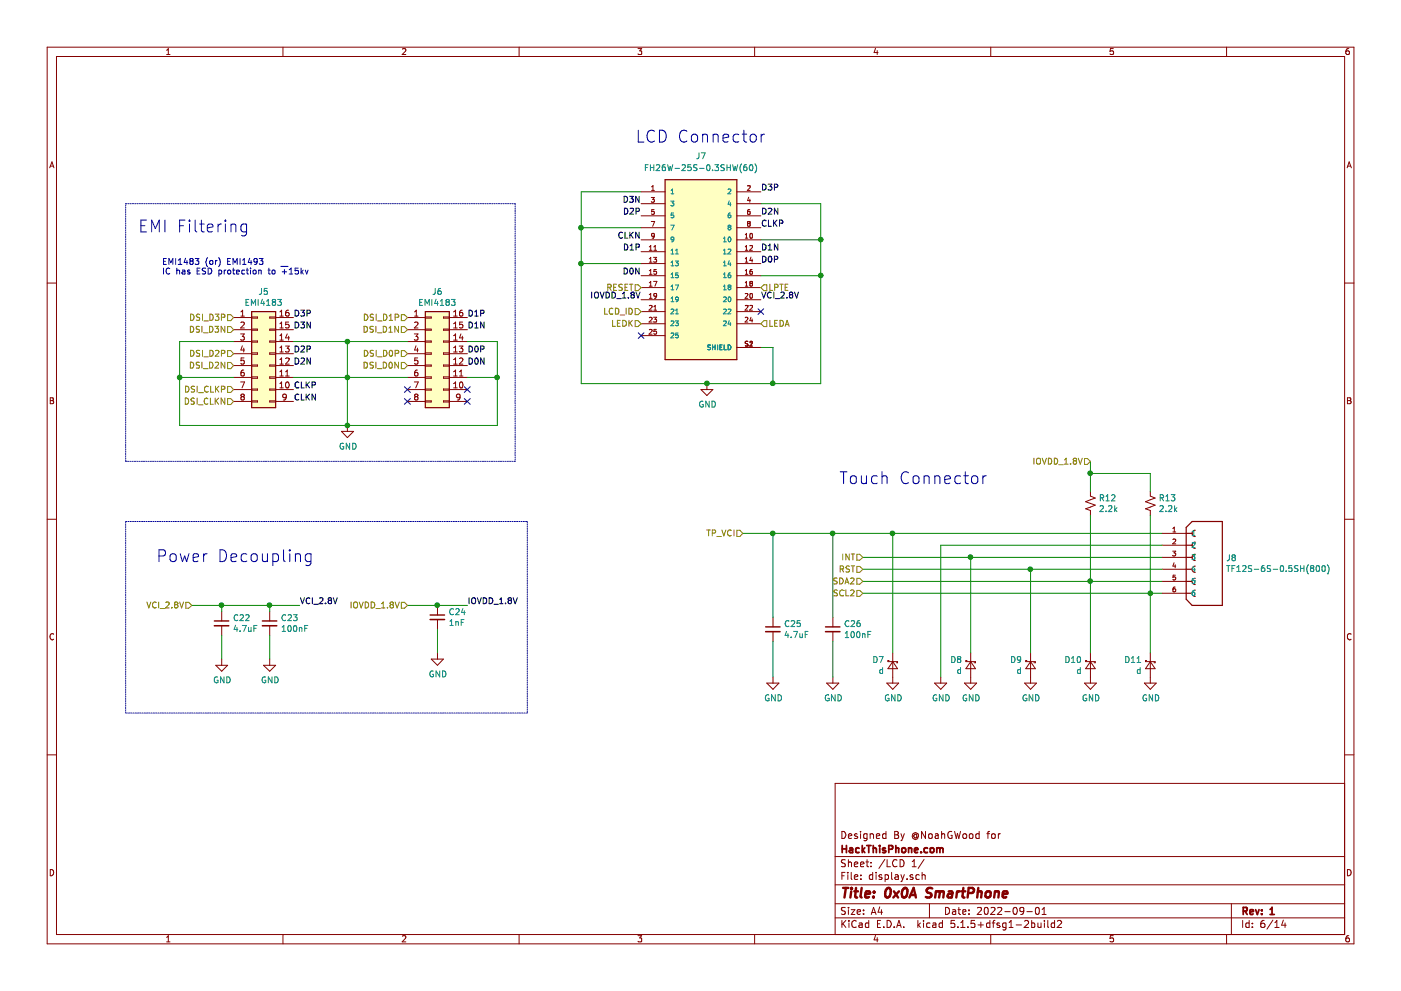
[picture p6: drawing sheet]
EESchema Schematic File Version 4
EELAYER 30 0
EELAYER END
$Descr A4 11693 8268
encoding utf-8
Sheet 6 14
Title "0x0A SmartPhone"
Date "2022-09-01"
Rev "1"
Comp "HackThisPhone.com"
Comment1 "Designed By @NoahGWood for"
Comment2 ""
Comment3 ""
Comment4 ""
$EndDescr
Text HLabel 7200 4950 0    50   Input ~ 0
SCL2
Text HLabel 7200 4850 0    50   Input ~ 0
SDA2
Text HLabel 7200 4650 0    50   Input ~ 0
INT
Text HLabel 7200 4750 0    50   Input ~ 0
RST
$Comp
L Device:D_Schottky_Small D9
U 1 1
P 8600 5550
AR Path="/6330C0A3/6391E099" Ref="D9"  Part="1" 
AR Path="/63C6D67F/6391E099" Ref="D14"  Part="1" 
F 0 "D9" V 8554 5618 50  0000 L CNN
F 1 "d" V 8645 5618 50  0000 L CNN
F 2 "" V 8600 5550 50  0001 C CNN
F 3 "~" V 8600 5550 50  0001 C CNN
	1    8600 5550
	0    -1   1    0   
$EndComp
$Comp
L Device:D_Schottky_Small D8
U 1 1
P 8100 5550
AR Path="/6330C0A3/6391E09F" Ref="D8"  Part="1" 
AR Path="/63C6D67F/6391E09F" Ref="D13"  Part="1" 
F 0 "D8" V 8054 5618 50  0000 L CNN
F 1 "d" V 8145 5618 50  0000 L CNN
F 2 "" V 8100 5550 50  0001 C CNN
F 3 "~" V 8100 5550 50  0001 C CNN
	1    8100 5550
	0    -1   1    0   
$EndComp
$Comp
L Device:D_Schottky_Small D11
U 1 1
P 9600 5550
AR Path="/6330C0A3/6391E0A5" Ref="D11"  Part="1" 
AR Path="/63C6D67F/6391E0A5" Ref="D16"  Part="1" 
F 0 "D11" V 9554 5618 50  0000 L CNN
F 1 "d" V 9645 5618 50  0000 L CNN
F 2 "" V 9600 5550 50  0001 C CNN
F 3 "~" V 9600 5550 50  0001 C CNN
	1    9600 5550
	0    -1   1    0   
$EndComp
$Comp
L Device:D_Schottky_Small D10
U 1 1
P 9100 5550
AR Path="/6330C0A3/6391E0AB" Ref="D10"  Part="1" 
AR Path="/63C6D67F/6391E0AB" Ref="D15"  Part="1" 
F 0 "D10" V 9054 5618 50  0000 L CNN
F 1 "d" V 9145 5618 50  0000 L CNN
F 2 "" V 9100 5550 50  0001 C CNN
F 3 "~" V 9100 5550 50  0001 C CNN
	1    9100 5550
	0    -1   1    0   
$EndComp
$Comp
L Device:R_Small_US R12
U 1 1
P 9100 4200
AR Path="/6330C0A3/6391E0B1" Ref="R12"  Part="1" 
AR Path="/63C6D67F/6391E0B1" Ref="R14"  Part="1" 
F 0 "R12" H 9168 4246 50  0000 L CNN
F 1 "2.2k" H 9168 4155 50  0000 L CNN
F 2 "Resistor_SMD:R_0402_1005Metric" H 9100 4200 50  0001 C CNN
F 3 "~" H 9100 4200 50  0001 C CNN
	1    9100 4200
	1    0    0    -1  
$EndComp
$Comp
L Device:R_Small_US R13
U 1 1
P 9600 4200
AR Path="/6330C0A3/6391E0B7" Ref="R13"  Part="1" 
AR Path="/63C6D67F/6391E0B7" Ref="R15"  Part="1" 
F 0 "R13" H 9668 4246 50  0000 L CNN
F 1 "2.2k" H 9668 4155 50  0000 L CNN
F 2 "Resistor_SMD:R_0402_1005Metric" H 9600 4200 50  0001 C CNN
F 3 "~" H 9600 4200 50  0001 C CNN
	1    9600 4200
	1    0    0    -1  
$EndComp
Wire Wire Line
	9100 3850 9100 3950
Wire Wire Line
	9600 3950 9100 3950
$Comp
L power:GND #PWR031
U 1 1
P 9100 5650
AR Path="/6330C0A3/6391E0D7" Ref="#PWR031"  Part="1" 
AR Path="/63C6D67F/6391E0D7" Ref="#PWR044"  Part="1" 
F 0 "#PWR031" H 9100 5400 50  0001 C CNN
F 1 "GND" H 9105 5477 50  0000 C CNN
F 2 "" H 9100 5650 50  0001 C CNN
F 3 "" H 9100 5650 50  0001 C CNN
	1    9100 5650
	1    0    0    -1  
$EndComp
$Comp
L power:GND #PWR032
U 1 1
P 9600 5650
AR Path="/6330C0A3/6391E0DD" Ref="#PWR032"  Part="1" 
AR Path="/63C6D67F/6391E0DD" Ref="#PWR045"  Part="1" 
F 0 "#PWR032" H 9600 5400 50  0001 C CNN
F 1 "GND" H 9605 5477 50  0000 C CNN
F 2 "" H 9600 5650 50  0001 C CNN
F 3 "" H 9600 5650 50  0001 C CNN
	1    9600 5650
	1    0    0    -1  
$EndComp
$Comp
L power:GND #PWR029
U 1 1
P 8100 5650
AR Path="/6330C0A3/6391E0E3" Ref="#PWR029"  Part="1" 
AR Path="/63C6D67F/6391E0E3" Ref="#PWR042"  Part="1" 
F 0 "#PWR029" H 8100 5400 50  0001 C CNN
F 1 "GND" H 8105 5477 50  0000 C CNN
F 2 "" H 8100 5650 50  0001 C CNN
F 3 "" H 8100 5650 50  0001 C CNN
	1    8100 5650
	1    0    0    -1  
$EndComp
$Comp
L power:GND #PWR030
U 1 1
P 8600 5650
AR Path="/6330C0A3/6391E0E9" Ref="#PWR030"  Part="1" 
AR Path="/63C6D67F/6391E0E9" Ref="#PWR043"  Part="1" 
F 0 "#PWR030" H 8600 5400 50  0001 C CNN
F 1 "GND" H 8605 5477 50  0000 C CNN
F 2 "" H 8600 5650 50  0001 C CNN
F 3 "" H 8600 5650 50  0001 C CNN
	1    8600 5650
	1    0    0    -1  
$EndComp
Wire Wire Line
	7200 4950 9600 4950
Wire Wire Line
	9600 4950 9600 5450
Connection ~ 9600 4950
Wire Wire Line
	9600 4950 9700 4950
Wire Wire Line
	7200 4850 9100 4850
Wire Wire Line
	9100 5450 9100 4850
Connection ~ 9100 4850
Wire Wire Line
	9100 4850 9700 4850
Wire Wire Line
	9100 4850 9100 4300
Wire Wire Line
	9600 3950 9600 4100
Connection ~ 9100 3950
Wire Wire Line
	9100 4100 9100 3950
Wire Wire Line
	8600 5450 8600 4750
Wire Wire Line
	8100 5450 8100 4650
Wire Wire Line
	8100 4650 9700 4650
Wire Wire Line
	7200 4650 8100 4650
Connection ~ 8100 4650
Wire Wire Line
	7200 4750 8600 4750
Connection ~ 8600 4750
Wire Wire Line
	8600 4750 9700 4750
$Comp
L power:GND #PWR028
U 1 1
P 7850 5650
AR Path="/6330C0A3/639B6A3D" Ref="#PWR028"  Part="1" 
AR Path="/63C6D67F/639B6A3D" Ref="#PWR041"  Part="1" 
F 0 "#PWR028" H 7850 5400 50  0001 C CNN
F 1 "GND" H 7855 5477 50  0000 C CNN
F 2 "" H 7850 5650 50  0001 C CNN
F 3 "" H 7850 5650 50  0001 C CNN
	1    7850 5650
	1    0    0    -1  
$EndComp
Wire Wire Line
	7850 5650 7850 4550
$Comp
L Device:C_Small C26
U 1 1
P 6950 5250
AR Path="/6330C0A3/639CDAC8" Ref="C26"  Part="1" 
AR Path="/63C6D67F/639CDAC8" Ref="C31"  Part="1" 
F 0 "C26" H 7042 5296 50  0000 L CNN
F 1 "100nF" H 7042 5205 50  0000 L CNN
F 2 "Capacitor_SMD:C_0402_1005Metric" H 6950 5250 50  0001 C CNN
F 3 "~" H 6950 5250 50  0001 C CNN
F 4 "C307331" H 6950 5250 50  0001 C CNN "LCSC Part #"
	1    6950 5250
	1    0    0    -1  
$EndComp
Wire Wire Line
	7850 4550 9700 4550
$Comp
L power:GND #PWR026
U 1 1
P 6950 5650
AR Path="/6330C0A3/639D1600" Ref="#PWR026"  Part="1" 
AR Path="/63C6D67F/639D1600" Ref="#PWR039"  Part="1" 
F 0 "#PWR026" H 6950 5400 50  0001 C CNN
F 1 "GND" H 6955 5477 50  0000 C CNN
F 2 "" H 6950 5650 50  0001 C CNN
F 3 "" H 6950 5650 50  0001 C CNN
	1    6950 5650
	1    0    0    -1  
$EndComp
Wire Wire Line
	6950 5650 6950 5350
Wire Wire Line
	6950 5150 6950 4450
$Comp
L Device:D_Schottky_Small D7
U 1 1
P 7450 5550
AR Path="/6330C0A3/639D9FA5" Ref="D7"  Part="1" 
AR Path="/63C6D67F/639D9FA5" Ref="D12"  Part="1" 
F 0 "D7" V 7404 5618 50  0000 L CNN
F 1 "d" V 7495 5618 50  0000 L CNN
F 2 "" V 7450 5550 50  0001 C CNN
F 3 "~" V 7450 5550 50  0001 C CNN
	1    7450 5550
	0    -1   1    0   
$EndComp
$Comp
L power:GND #PWR027
U 1 1
P 7450 5650
AR Path="/6330C0A3/639D9FAB" Ref="#PWR027"  Part="1" 
AR Path="/63C6D67F/639D9FAB" Ref="#PWR040"  Part="1" 
F 0 "#PWR027" H 7450 5400 50  0001 C CNN
F 1 "GND" H 7455 5477 50  0000 C CNN
F 2 "" H 7450 5650 50  0001 C CNN
F 3 "" H 7450 5650 50  0001 C CNN
	1    7450 5650
	1    0    0    -1  
$EndComp
Wire Wire Line
	7450 5450 7450 4450
Connection ~ 7450 4450
$Comp
L Device:C_Small C25
U 1 1
P 6450 5250
AR Path="/6330C0A3/639DFAFF" Ref="C25"  Part="1" 
AR Path="/63C6D67F/639DFAFF" Ref="C30"  Part="1" 
F 0 "C25" H 6542 5296 50  0000 L CNN
F 1 "4.7uF" H 6542 5205 50  0000 L CNN
F 2 "Capacitor_SMD:C_0805_2012Metric" H 6450 5250 50  0001 C CNN
F 3 "~" H 6450 5250 50  0001 C CNN
F 4 "C1779" H 6450 5250 50  0001 C CNN "LCSC Part #"
	1    6450 5250
	1    0    0    -1  
$EndComp
$Comp
L power:GND #PWR025
U 1 1
P 6450 5650
AR Path="/6330C0A3/639DFB05" Ref="#PWR025"  Part="1" 
AR Path="/63C6D67F/639DFB05" Ref="#PWR038"  Part="1" 
F 0 "#PWR025" H 6450 5400 50  0001 C CNN
F 1 "GND" H 6455 5477 50  0000 C CNN
F 2 "" H 6450 5650 50  0001 C CNN
F 3 "" H 6450 5650 50  0001 C CNN
	1    6450 5650
	1    0    0    -1  
$EndComp
Wire Wire Line
	6450 5650 6450 5350
Wire Wire Line
	6450 5150 6450 4450
Wire Wire Line
	6200 4450 6450 4450
Connection ~ 6450 4450
Wire Wire Line
	6450 4450 6950 4450
Connection ~ 6950 4450
Wire Wire Line
	6950 4450 7450 4450
$Comp
L Connector_Generic:Conn_02x08_Counter_Clockwise J5
U 1 1
P 2150 2950
AR Path="/6330C0A3/639FEBF8" Ref="J5"  Part="1" 
AR Path="/63C6D67F/639FEBF8" Ref="J9"  Part="1" 
F 0 "J5" H 2200 3467 50  0000 C CNN
F 1 "EMI4183" H 2200 3376 50  0000 C CNN
F 2 "" H 2150 2950 50  0001 C CNN
F 3 "https://www.onsemi.com/pdf/datasheet/emi4193-d.pdf" H 2150 2950 50  0001 C CNN
F 4 "C966916" H 2150 2950 50  0001 C CNN "LCSC Part #"
	1    2150 2950
	1    0    0    -1  
$EndComp
Text HLabel 1950 2650 0    50   Input ~ 0
DSI_D3P
Text HLabel 1950 2750 0    50   Input ~ 0
DSI_D3N
Text HLabel 1950 2950 0    50   Input ~ 0
DSI_D2P
Text HLabel 1950 3050 0    50   Input ~ 0
DSI_D2N
Text HLabel 1950 3250 0    50   Input ~ 0
DSI_CLKP
Text HLabel 1950 3350 0    50   Input ~ 0
DSI_CLKN
Text HLabel 3400 2650 0    50   Input ~ 0
DSI_D1P
Text HLabel 3400 2750 0    50   Input ~ 0
DSI_D1N
Text HLabel 3400 3050 0    50   Input ~ 0
DSI_D0N
Text HLabel 1600 5050 0    50   Input ~ 0
VCI_2.8V
Text HLabel 3400 2950 0    50   Input ~ 0
DSI_D0P
$Comp
L Connector_Generic:Conn_02x08_Counter_Clockwise J6
U 1 1
P 3600 2950
AR Path="/6330C0A3/63A2505C" Ref="J6"  Part="1" 
AR Path="/63C6D67F/63A2505C" Ref="J10"  Part="1" 
F 0 "J6" H 3650 3467 50  0000 C CNN
F 1 "EMI4183" H 3650 3376 50  0000 C CNN
F 2 "" H 3600 2950 50  0001 C CNN
F 3 "https://www.onsemi.com/pdf/datasheet/emi4193-d.pdf" H 3600 2950 50  0001 C CNN
F 4 "C966916" H 3600 2950 50  0001 C CNN "LCSC Part #"
	1    3600 2950
	1    0    0    -1  
$EndComp
NoConn ~ 3400 3250
NoConn ~ 3400 3350
NoConn ~ 3900 3250
NoConn ~ 3900 3350
Text Label 2450 2650 0    50   ~ 0
D3P
Text Label 2450 2750 0    50   ~ 0
D3N
Text Label 2450 2950 0    50   ~ 0
D2P
Text Label 2450 3050 0    50   ~ 0
D2N
Text Label 2450 3250 0    50   ~ 0
CLKP
Text Label 2450 3350 0    50   ~ 0
CLKN
Text Label 3900 2650 0    50   ~ 0
D1P
Text Label 3900 2750 0    50   ~ 0
D1N
Text Label 3900 2950 0    50   ~ 0
D0P
Text Label 3900 3050 0    50   ~ 0
D0N
Text Notes 1150 1950 0    98   ~ 0
EMI Filtering
Wire Notes Line
	4300 1700 4300 3850
Wire Notes Line
	4300 3850 1050 3850
Wire Notes Line
	1050 3850 1050 1700
Wire Notes Line
	1050 1700 4300 1700
Text Notes 1350 2300 0    50   ~ 0
EMI1483 (or) EMI1493\nIC has ESD protection to ~+~15kv
Text Notes 1300 4700 0    98   ~ 0
Power Decoupling
$Comp
L power:GND #PWR020
U 1 1
P 1850 5500
AR Path="/6330C0A3/63A7B6F6" Ref="#PWR020"  Part="1" 
AR Path="/63C6D67F/63A7B6F6" Ref="#PWR033"  Part="1" 
F 0 "#PWR020" H 1850 5250 50  0001 C CNN
F 1 "GND" H 1855 5327 50  0000 C CNN
F 2 "" H 1850 5500 50  0001 C CNN
F 3 "" H 1850 5500 50  0001 C CNN
	1    1850 5500
	1    0    0    -1  
$EndComp
$Comp
L Device:C_Small C22
U 1 1
P 1850 5200
AR Path="/6330C0A3/63A7BE36" Ref="C22"  Part="1" 
AR Path="/63C6D67F/63A7BE36" Ref="C27"  Part="1" 
F 0 "C22" H 1942 5246 50  0000 L CNN
F 1 "4.7uF" H 1942 5155 50  0000 L CNN
F 2 "Capacitor_SMD:C_0805_2012Metric" H 1850 5200 50  0001 C CNN
F 3 "~" H 1850 5200 50  0001 C CNN
F 4 "C1779" H 1850 5200 50  0001 C CNN "LCSC Part #"
	1    1850 5200
	1    0    0    -1  
$EndComp
$Comp
L Device:C_Small C23
U 1 1
P 2250 5200
AR Path="/6330C0A3/63A7C89C" Ref="C23"  Part="1" 
AR Path="/63C6D67F/63A7C89C" Ref="C28"  Part="1" 
F 0 "C23" H 2342 5246 50  0000 L CNN
F 1 "100nF" H 2342 5155 50  0000 L CNN
F 2 "Capacitor_SMD:C_0402_1005Metric" H 2250 5200 50  0001 C CNN
F 3 "~" H 2250 5200 50  0001 C CNN
F 4 "C307331" H 2250 5200 50  0001 C CNN "LCSC Part #"
	1    2250 5200
	1    0    0    -1  
$EndComp
Wire Wire Line
	1850 5050 1850 5100
Wire Wire Line
	1850 5300 1850 5500
$Comp
L power:GND #PWR021
U 1 1
P 2250 5500
AR Path="/6330C0A3/63A7DB1F" Ref="#PWR021"  Part="1" 
AR Path="/63C6D67F/63A7DB1F" Ref="#PWR034"  Part="1" 
F 0 "#PWR021" H 2250 5250 50  0001 C CNN
F 1 "GND" H 2255 5327 50  0000 C CNN
F 2 "" H 2250 5500 50  0001 C CNN
F 3 "" H 2250 5500 50  0001 C CNN
	1    2250 5500
	1    0    0    -1  
$EndComp
Wire Wire Line
	2250 5500 2250 5300
Wire Wire Line
	1600 5050 1850 5050
Wire Wire Line
	2250 5100 2250 5050
Connection ~ 1850 5050
Wire Wire Line
	1850 5050 2250 5050
Wire Wire Line
	2500 5050 2250 5050
Text Label 2500 5050 0    50   ~ 0
VCI_2.8V
Text Label 3900 5050 0    50   ~ 0
IOVDD_1.8V
Wire Wire Line
	3650 5050 3900 5050
Wire Wire Line
	3400 5050 3650 5050
Wire Wire Line
	3650 5450 3650 5250
$Comp
L power:GND #PWR023
U 1 1
P 3650 5450
AR Path="/6330C0A3/63A807AF" Ref="#PWR023"  Part="1" 
AR Path="/63C6D67F/63A807AF" Ref="#PWR036"  Part="1" 
F 0 "#PWR023" H 3650 5200 50  0001 C CNN
F 1 "GND" H 3655 5277 50  0000 C CNN
F 2 "" H 3650 5450 50  0001 C CNN
F 3 "" H 3650 5450 50  0001 C CNN
	1    3650 5450
	1    0    0    -1  
$EndComp
$Comp
L Device:C_Small C24
U 1 1
P 3650 5150
AR Path="/6330C0A3/63A80201" Ref="C24"  Part="1" 
AR Path="/63C6D67F/63A80201" Ref="C29"  Part="1" 
F 0 "C24" H 3742 5196 50  0000 L CNN
F 1 "1nF" H 3742 5105 50  0000 L CNN
F 2 "Capacitor_SMD:C_0603_1608Metric" H 3650 5150 50  0001 C CNN
F 3 "~" H 3650 5150 50  0001 C CNN
	1    3650 5150
	1    0    0    -1  
$EndComp
Text HLabel 3400 5050 0    50   Input ~ 0
IOVDD_1.8V
Connection ~ 3650 5050
Wire Notes Line
	4400 4350 4400 5950
Wire Notes Line
	4400 5950 1050 5950
Wire Notes Line
	1050 5950 1050 4350
Wire Notes Line
	1050 4350 4400 4350
Connection ~ 2250 5050
Text Notes 7000 4050 0    98   ~ 0
Touch Connector
Text HLabel 6200 4450 0    50   Input ~ 0
TP_VCI
Text HLabel 9100 3850 0    50   Input ~ 0
IOVDD_1.8V
$Comp
L power:GND #PWR022
U 1 1
P 2900 3550
AR Path="/6330C0A3/63C50B6D" Ref="#PWR022"  Part="1" 
AR Path="/63C6D67F/63C50B6D" Ref="#PWR035"  Part="1" 
F 0 "#PWR022" H 2900 3300 50  0001 C CNN
F 1 "GND" H 2905 3377 50  0000 C CNN
F 2 "" H 2900 3550 50  0001 C CNN
F 3 "" H 2900 3550 50  0001 C CNN
	1    2900 3550
	1    0    0    -1  
$EndComp
Wire Wire Line
	1950 2850 1500 2850
Wire Wire Line
	1500 2850 1500 3150
Wire Wire Line
	1950 3150 1500 3150
Connection ~ 1500 3150
Wire Wire Line
	1500 3150 1500 3550
Wire Wire Line
	2900 3550 2900 3150
Wire Wire Line
	2900 2850 2450 2850
Wire Wire Line
	2450 3150 2900 3150
Connection ~ 2900 3150
Wire Wire Line
	2900 3150 2900 2850
Wire Wire Line
	3400 2850 2900 2850
Connection ~ 2900 2850
Wire Wire Line
	3400 3150 2900 3150
Wire Wire Line
	4150 3550 4150 3150
Wire Wire Line
	4150 2850 3900 2850
Connection ~ 2900 3550
Wire Wire Line
	3900 3150 4150 3150
Connection ~ 4150 3150
Wire Wire Line
	4150 3150 4150 2850
Wire Wire Line
	1500 3550 2900 3550
Wire Wire Line
	2900 3550 4150 3550
Text Notes 5300 1200 0    98   ~ 0
LCD Connector
Wire Wire Line
	6850 1700 6350 1700
Wire Wire Line
	6350 2000 6850 2000
Text HLabel 5350 2400 0    50   Input ~ 0
RESET
Text HLabel 5350 2600 0    50   Input ~ 0
LCD_ID
Text HLabel 5350 2700 0    50   Input ~ 0
LEDK
Text HLabel 6350 2700 2    50   Input ~ 0
LEDA
$Comp
L power:GND #PWR024
U 1 1
P 5900 3200
AR Path="/6330C0A3/638F4FCB" Ref="#PWR024"  Part="1" 
AR Path="/63C6D67F/638F4FCB" Ref="#PWR037"  Part="1" 
F 0 "#PWR024" H 5900 2950 50  0001 C CNN
F 1 "GND" H 5905 3027 50  0000 C CNN
F 2 "" H 5900 3200 50  0001 C CNN
F 3 "" H 5900 3200 50  0001 C CNN
	1    5900 3200
	1    0    0    -1  
$EndComp
Text Label 6350 1600 0    50   ~ 0
D3P
Text Label 6350 1800 0    50   ~ 0
D2N
Text Label 6350 1900 0    50   ~ 0
CLKP
Text Label 6350 2100 0    50   ~ 0
D1N
Text Label 6350 2200 0    50   ~ 0
D0P
Text Label 5350 2300 2    50   ~ 0
D0N
Text Label 5350 2500 2    50   ~ 0
IOVDD_1.8V
$Comp
L FH26W-25S-0.3SHW_60_:FH26W-25S-0.3SHW(60) J7
U 1 1
P 5850 2200
AR Path="/6330C0A3/65155B1E" Ref="J7"  Part="1" 
AR Path="/63C6D67F/65155B1E" Ref="J11"  Part="1" 
F 0 "J7" H 5850 3100 50  0000 C CNN
F 1 "FH26W-25S-0.3SHW(60)" H 5850 3000 50  0000 C CNN
F 2 "SnapEDA Library:HRS_FH26W-25S-0.3SHW(60)" H 5850 2200 50  0001 L BNN
F 3 "" H 5850 2200 50  0001 L BNN
F 4 "2.3 mm" H 5850 2200 50  0001 L BNN "MAXIMUM_PACKAGE_HEIGHT"
F 5 "Manufacturer Recommendations" H 5850 2200 50  0001 L BNN "STANDARD"
F 6 "DIS-F-00006069" H 5850 2200 50  0001 L BNN "PARTREV"
F 7 "HRS" H 5850 2200 50  0001 L BNN "MANUFACTURER"
	1    5850 2200
	1    0    0    -1  
$EndComp
Text Label 6350 2500 0    50   ~ 0
VCI_2.8V
Text HLabel 6350 2400 2    50   Input ~ 0
LPTE
Wire Wire Line
	6350 2300 6850 2300
Text Label 5350 1800 2    50   ~ 0
D2P
Text Label 5350 1700 2    50   ~ 0
D3N
Wire Wire Line
	4850 1600 4850 1900
Wire Wire Line
	5350 1900 4850 1900
Connection ~ 4850 1900
Wire Wire Line
	4850 1900 4850 2200
Wire Wire Line
	5350 2200 4850 2200
Connection ~ 4850 2200
Wire Wire Line
	6850 1700 6850 2000
Text Label 5350 2000 2    50   ~ 0
CLKN
Text Label 5350 2100 2    50   ~ 0
D1P
Connection ~ 6850 2000
Wire Wire Line
	6850 2000 6850 2300
Connection ~ 6850 2300
Wire Wire Line
	4850 2200 4850 3200
Wire Wire Line
	5900 3200 6450 3200
Wire Wire Line
	6850 2300 6850 3200
Connection ~ 5900 3200
Wire Wire Line
	6350 2900 6450 2900
Wire Wire Line
	6450 2900 6450 3200
Connection ~ 6450 3200
Wire Wire Line
	6450 3200 6850 3200
NoConn ~ 6350 2600
NoConn ~ 5350 2800
Wire Wire Line
	4850 3200 5900 3200
Wire Wire Line
	4850 1600 5350 1600
Wire Wire Line
	9600 4300 9600 4950
Wire Wire Line
	7450 4450 9700 4450
$Comp
L TF12S-6S-0.5SH_800_:TF12S-6S-0.5SH(800) J8
U 1 1
P 9900 4650
AR Path="/6330C0A3/63151E0A" Ref="J8"  Part="1" 
AR Path="/63C6D67F/63151E0A" Ref="J12"  Part="1" 
F 0 "J8" H 9570 4646 50  0000 R CNN
F 1 "TF12S-6S-0.5SH(800)" H 9570 4555 50  0000 R CNN
F 2 "SnapEDA Library:HRS_TF12S-6S-0.5SH(800)" H 9900 4650 50  0001 L BNN
F 3 "" H 9900 4650 50  0001 L BNN
F 4 "Manufacturer Recommendations" H 9900 4650 50  0001 L BNN "STANDARD"
F 5 "1.1mm" H 9900 4650 50  0001 L BNN "MAXIMUM_PACKAGE_HEIGHT"
F 6 "Hirose" H 9900 4650 50  0001 L BNN "MANUFACTURER"
F 7 "21.10.20" H 9900 4650 50  0001 L BNN "PARTREV"
	1    9900 4650
	-1   0    0    -1  
$EndComp
$EndSCHEMATC
